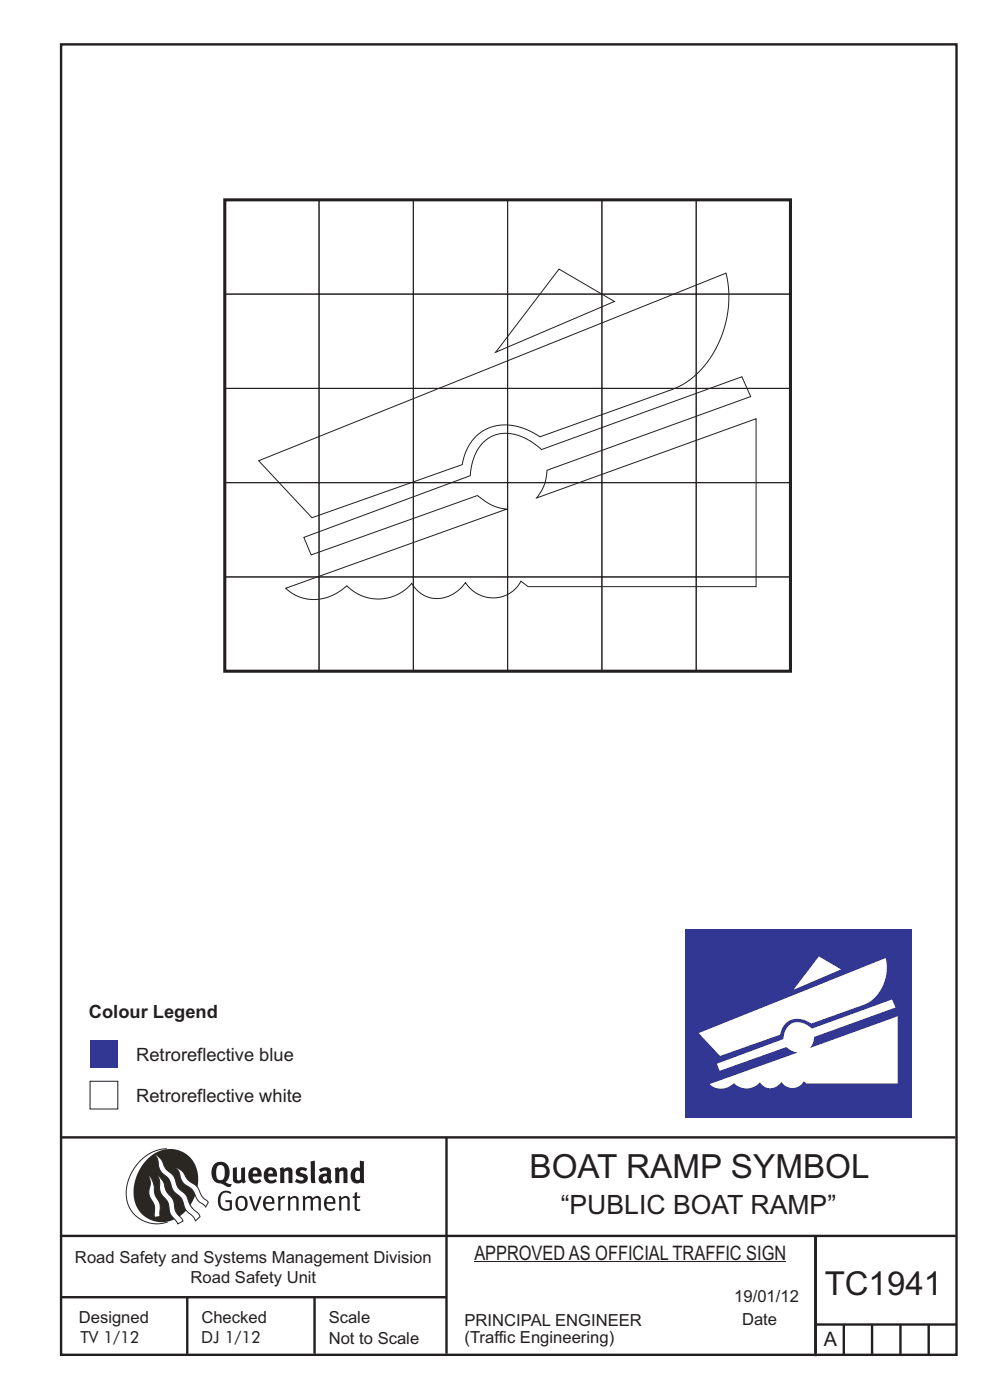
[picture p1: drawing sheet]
<svg xmlns="http://www.w3.org/2000/svg" width="210mm" height="297mm" viewBox="0 0 210 297" stroke-linecap="round" stroke-linejoin="round" font-family="sans-serif">
<g fill="none" stroke="#231f20" stroke-width=".51">
<path d="M13 9.4h189.9v278h-189.9zM12.7 241.3h190M94.7 241.4v45.8M12.7 275.2h82M12.7 262.2h190.1M39.7 275.2v12M66.7 275.2v12M173 262.1v25.6M173 281h30M179 281v6.4M185 281v6.4M191 281v6.4"/>
<path d="M197 281v6.4"/>
</g>
<path d="M100.6 267.7h66.2" fill="none" stroke="#231f20" stroke-width=".21"/>
<path d="M35.4 243.7a9.5 9.5 0 0 0-8.6 10.4 6.5 6.5 0 0 0 8.8 5.1" fill="none" stroke="#2a2723" stroke-width=".21"/>
<path d="M31.3 245.9a6.1 6.1 0 0 1 7.3-1.6 6.1 6.1 0 0 1 3.4 6.6 8.8 8.8 0 0 1-7.2 8.4 6.1 6.1 0 0 1-6.4-7.5 10.5 10.5 0 0 1 2.9-5.9z" fill-rule="evenodd" fill="#2a2723"/>
<g fill="#fff" stroke="#2a2723" stroke-width=".21">
<path d="M31.6 249.3l.3 .3 .6 1.2 .4 2.6 1 2 .1 2.7-1.2 .1-.1-2.4-.9-1.8-.2-.7 .3-2.4z" fill-rule="evenodd"/>
<path d="M37.2 247.7l.5 .1 .9 .6 1.3 1.9 1.9 1.5 1.1 2.1 1.3 1.2-.6 1-1.6-1.5-1.2-2.2-2-1.5-.5-.9-.4-1.5z" fill-rule="evenodd"/>
<path d="M32.8 244.9l.4 .1 .9 .8 1 2.1 1.7 1.5 1 2.5 1.6 1.6 1.2 2.5 1.6 1.6 .2 .5-.9 .9-.5-.9-1.6-1.5-1-2.4-1.7-1.7-.9-2.4-1.8-1.7-.3-.9-.3-1.6z" fill-rule="evenodd"/>
<path d="M33.4 249.4l.5 .3 .7 .9 .7 2.1 1.5 1.9 .5 2.5 1.5 1.8v.1l-1.1 .6-1.6-2.1-.6-2.5-1.4-1.9-.3-1v-1.6z" fill-rule="evenodd"/>
</g>
<g fill="#231f20">
<path d="M46.8 253.1l.5-.4 .7-.1 .6 .1 .5 .3-.2 .3-.9-.3-.8 .2-.3 .7-.1 1.1 .1 .6 .3 .5 .5 .3h.6l.4-.1v-1.3h-.8l-.1-.4h1.4v2l-.7 .2-.8 .1-.6-.3-.5-.4-.3-.8-.1-1 .2-.7z" fill-rule="evenodd"/>
<path d="M50.7 254.3l.7-.2 .5 .5 .1 1.2-.2 .4-.3 .2h-.5l-.4-.3-.2-1.1zM50.4 254l-.5 1.1 .3 1.2 .7 .5 1-.1 .4-.4 .2-.5v-.8l-.2-.7-.3-.4-.5-.2h-.6z" fill-rule="evenodd"/>
<path d="M52.8 253.8l.5-.1 .9 2.6 .8-2.5h.5l-1.1 3h-.5z" fill-rule="evenodd"/>
<path d="M56.6 254.2l.4-.1 .4 .1 .2 .3 .1 .5h-1.4zM56.2 254l-.4 1v.7l.3 .6 .4 .4 .5 .2 1.1-.3 .1-.1-.2-.3-.6 .3-.7-.2-.3-.2-.1-.6v-.1h1.9l-.2-1.2-.8-.5-.5 .1z" fill-rule="evenodd"/>
<path d="M58.9 253.8l.5-.1 .1 .5 .4-.4 .6-.1-.2 .5-.4 .1-.4 .3v2.2h-.5z" fill-rule="evenodd"/>
<path d="M61 253.8l.5-.1a.24 .24 0 0 0 .1 .4 .24 .24 0 0 0 .3-.2l.8-.2 .6 .5v2.6h-.4l-.1-2.3-.1-.3-.3-.1-.8 .5v2.2h-.5z" fill-rule="evenodd"/>
<path d="M64.2 253.8l.4-.1a.23 .23 0 0 0 .2 .4 .23 .23 0 0 0 .3-.2l.5-.2 .6 .2a.23 .23 0 0 0 .2 .2 .23 .23 0 0 0 .2-.1l.8-.3 .6 .4 .1 2.7h-.5v-2.3l-.1-.3-.3-.1-.8 .5v2.2h-.5v-2.3l-.1-.3-.3-.1-.8 .4v2.3h-.4z" fill-rule="evenodd"/>
<path d="M69.5 254.2l.5-.1 .4 .1 .3 .8h-1.4zM69.2 254l-.5 1 .1 .7 .2 .6 .4 .4 .4 .2 1.1-.3 .2-.1-.2-.3-.6 .3-.7-.2-.3-.4v-.5h1.9l-.2-1.2-.4-.3-.5-.2-.5 .1z" fill-rule="evenodd"/>
<path d="M71.8 253.8l.5-.1a.24 .24 0 0 0 .1 .4 .24 .24 0 0 0 .4-.2l.7-.2 .6 .5 .1 2.6h-.5v-2.3l-.1-.3-.3-.1-.9 .5v2.2h-.4z" fill-rule="evenodd"/>
<path d="M75.3 253l.5-.1-.1 .9h.8l-.2 .3h-.6v2.2l.2 .2h.5v.3l-.2 .1-.6-.1-.4-.3v-2.4h-.4v-.3h.4z" fill-rule="evenodd"/>
<path d="M46.2 247.4l.4-.2h.4l.6 .6v1.8l-.2 .5-.3 .2h-.8l-.3-.6-.1-1.5zM45.5 246.9l-.4 .7-.2 .8v1l.3 .9 .7 .6 1 .2 1.6 .7 .4-.1 .3-.5h-.6l-.8-.4 .7-1 .2-1.5a1.91 1.91 0 0 0-1.1-1.7 1.91 1.91 0 0 0-2.1 .3z" fill-rule="evenodd"/>
<path d="M49.4 247.8l.8-.2 .1 2.5 .1 .2 .3 .1 .5-.3v-2.3l.8-.2v2.6l.2 .5-.7 .3a.39 .39 0 0 0-.7 0h-.8l-.5-.4z" fill-rule="evenodd"/>
<path d="M53.8 248.4l.3-.1h.3l.2 .7h-1zM53.1 248l-.3 .5-.1 .8v.7l.4 .6 .5 .4 .6 .1 .7-.1 .6-.4-.4-.5-.4 .3h-.5l-.4-.2-.2-.3v-.3h1.9l-.1-1-.3-.6-1-.4-.5 .1z" fill-rule="evenodd"/>
<path d="M57.1 248.4l.2-.1h.4l.2 .7h-1zM56.4 248l-.3 .6-.2 .8 .2 .7 .3 .5 .5 .4 .6 .1 .6-.1 .6-.4-.3-.5-.6 .3h-.5l-.4-.6v-.2h1.9l-.1-1-.3-.6-.5-.3-.5-.1-.5 .1z" fill-rule="evenodd"/>
<path d="M59.3 247.8l.8-.2 .1 .4 1-.4 .7 .3 .1 .5v2.6h-.8v-2.3l-.3-.3-.6 .3v2.3h-.9z" fill-rule="evenodd"/>
<path d="M63 248l.9-.4 1.3 .3-.3 .6-.9-.2-.3 .2 .1 .3 1 .3 .4 .4v.8l-.4 .6-1.1 .2-1.1-.4 .3-.6 1 .3h.3l.2-.3-.1-.3-1-.3-.4-.3-.2-.6z" fill-rule="evenodd"/>
<path d="M68.6 249.7l.7-.2v.7l-.3 .3-.3-.1-.2-.3zM67.7 248.1l.3 .6 .8-.4 .5 .2a.35 .35 0 0 1 0 .5 .35 .35 0 0 1-.5 0l-1 .4-.2 .9 .2 .4 .3 .3h1.1a.49 .49 0 0 1 .8 .2l.5-.6-.3-.4v-1.7l-.2-.5-.4-.3-.6-.1z" fill-rule="evenodd"/>
<path d="M71 247.8l.8-.2 .1 .4 1-.4 .6 .3 .2 .5v2.6h-.8v-2.3l-.3-.3-.6 .3v2.3h-.9z" fill-rule="evenodd"/>
<path d="M75.6 248.5l.3-.1 .4 .2v1.5l-.3 .2-.4-.1-.2-.3v-.9zM76.3 246.2v1.3a.19 .19 0 0 1 0 .3 .19 .19 0 0 1-.3-.1l-.8 .1-.6 .5-.2 .9 .1 1 .3 .5 .6 .3h.6l.5-.2v.2h.8l-.1-4.6z" fill-rule="evenodd"/>
<path d="M65.9 246.4l.9-.2 .1 4.8h-.8l-.1-.3z" fill-rule="evenodd"/>
</g>
<path d="M19.1 229.4h5.9v5.9h-5.9z" fill-rule="evenodd" fill="#fff" stroke="#231f20" stroke-width=".21"/>
<path d="M19.1 220.7h5.9v5.9h-5.9z" fill-rule="evenodd" fill="#2e3092"/>
<path d="M47.7 42.4h120v100h-120z" fill="none" stroke="#231f20" stroke-width=".65" stroke-linecap="butt"/>
<g fill="none" stroke="#231f20" stroke-width=".21">
<path d="M47.7 42.4h120v100h-120zM47.7 42.4h20v20h-20zM67.7 42.4h20v20h-20zM87.7 42.4h20v20h-20zM107.7 42.4h20v20h-20zM118.6 57.1l11.7 6.9-25.2 10.7zM127.7 42.4h20v20h-20zM147.7 42.4h20v20h-20zM47.7 62.4h20v20h-20zM67.7 62.4h20v20h-20zM87.7 62.4h20v20h-20zM107.7 62.4h20v20h-20z"/>
<path d="M127.7 62.4h20v20h-20zM147.7 62.4h20v20h-20zM47.7 82.4h20v20h-20zM54.9 97.7l99.1-39.8a22.5 22.5 0 0 1-8.4 23.2l-3 1.5-28.1 10.1a11.6 11.6 0 0 0-11-1.8 9.6 9.6 0 0 0-5.4 7.7l-31.9 11.2zM67.7 82.4h20v20h-20zM87.7 82.4h20v20h-20zM107.7 82.4h20v20h-20zM127.7 82.4h20v20h-20zM147.7 82.4h20v20h-20zM47.7 102.4h20v20h-20zM64.5 114l35.2-13.1a9.6 9.6 0 0 1 4.3-8.1 8.5 8.5 0 0 1 8.9 1.1l2 1.5 42.5-15.5 1.8 4.2-43.2 15.7a9.4 9.4 0 0 1-2.2 5.8l46.6-16.8v35.7h-48.4l-1.5-1.2a6.8 6.8 0 0 1-11.8 .3 6.8 6.8 0 0 1-9.8 2l-1.6-1.8a9.3 9.3 0 0 1-13.7 .5 9.3 9.3 0 0 1-13 .5l46.9-16.8a10.6 10.6 0 0 1-6.2-2.9l-35.3 12.6zM67.7 102.4h20v20h-20z"/>
<path d="M87.7 102.4h20v20h-20zM107.7 102.4h20v20h-20zM127.7 102.4h20v20h-20zM147.7 102.4h20v20h-20zM47.7 122.4h20v20h-20zM67.7 122.4h20v20h-20zM87.7 122.4h20v20h-20zM107.7 122.4h20v20h-20zM127.7 122.4h20v20h-20zM147.7 122.4h20v20h-20z"/>
</g>
<path d="M145.3 197h48v40h-48z" fill-rule="evenodd" fill="#313793"/>
<path d="M148.2 219.2l39.7-16a8.6 8.6 0 0 1-4.6 9.9l-11.2 4a4 4 0 0 0-5.9 .6l-.7 1.8-12.8 4.5zM173.7 202.9l4.7 2.8-10.1 4.3zM152.1 225.7l14.1-5.3a3.2 3.2 0 0 1 3.2-3.5l1.5 .4 1.3 .9 17-6.2 .8 1.7-17.3 6.3-.3 1.2-.6 1.1 18.6-6.7v14.3h-19.3l-.6-.5a2.73 2.73 0 0 1-4.7 .1 2.63 2.63 0 0 1-4.6 .1 3.7 3.7 0 0 1-5.5 .2 3.7 3.7 0 0 1-5.2 .2l18.8-6.7-1.3-.3-1.2-.9-14.1 5.1z" fill-rule="evenodd" fill="#fff"/>
<text font-size="7.1" fill="#231f20" x="112.3" y="249.8">BOAT RAMP SYMBOL</text>
<text font-size="7" fill="#231f20" x="174.9" y="274.7">TC1941</text>
<text font-size="5.6" fill="#231f20" x="118.9" y="257.5">“PUBLIC BOAT RAMP”</text>
<g font-size="4.2" fill="#231f20">
<text x="100.6" y="267.2">APPROVED AS OFFICIAL TRAFFIC SIGN</text>
<text x="174.7" y="285.6">A</text>
</g>
<g font-size="3.9" fill="#231f20">
<text x="18.9" y="215.9">Colour Legend</text>
<text x="28.9" y="225">Retroreflective blue</text>
<text x="28.9" y="233.7">Retroreflective white</text>
</g>
<g font-size="3.5" fill="#231f20">
<text x="15.9" y="267.9">Road Safety and Systems Management Division</text>
<text x="40.4" y="272.2">Road Safety Unit</text>
<text x="16.7" y="280.6">Designed</text>
<text x="42.7" y="280.6">Checked</text>
<text x="69.7" y="280.6">Scale</text>
<text x="98.5" y="281.3">PRINCIPAL ENGINEER</text>
<text x="155.8" y="276.2">19/01/12</text>
<text x="157.4" y="281.2">Date</text>
<text x="17.1" y="284.9">TV 1/12</text>
<text x="42.7" y="284.8">DJ 1/12</text>
<text x="69.7" y="285.2">Not to Scale</text>
<text x="98.5" y="284.8">(Traffic Engineering)</text>
</g>
</svg>
